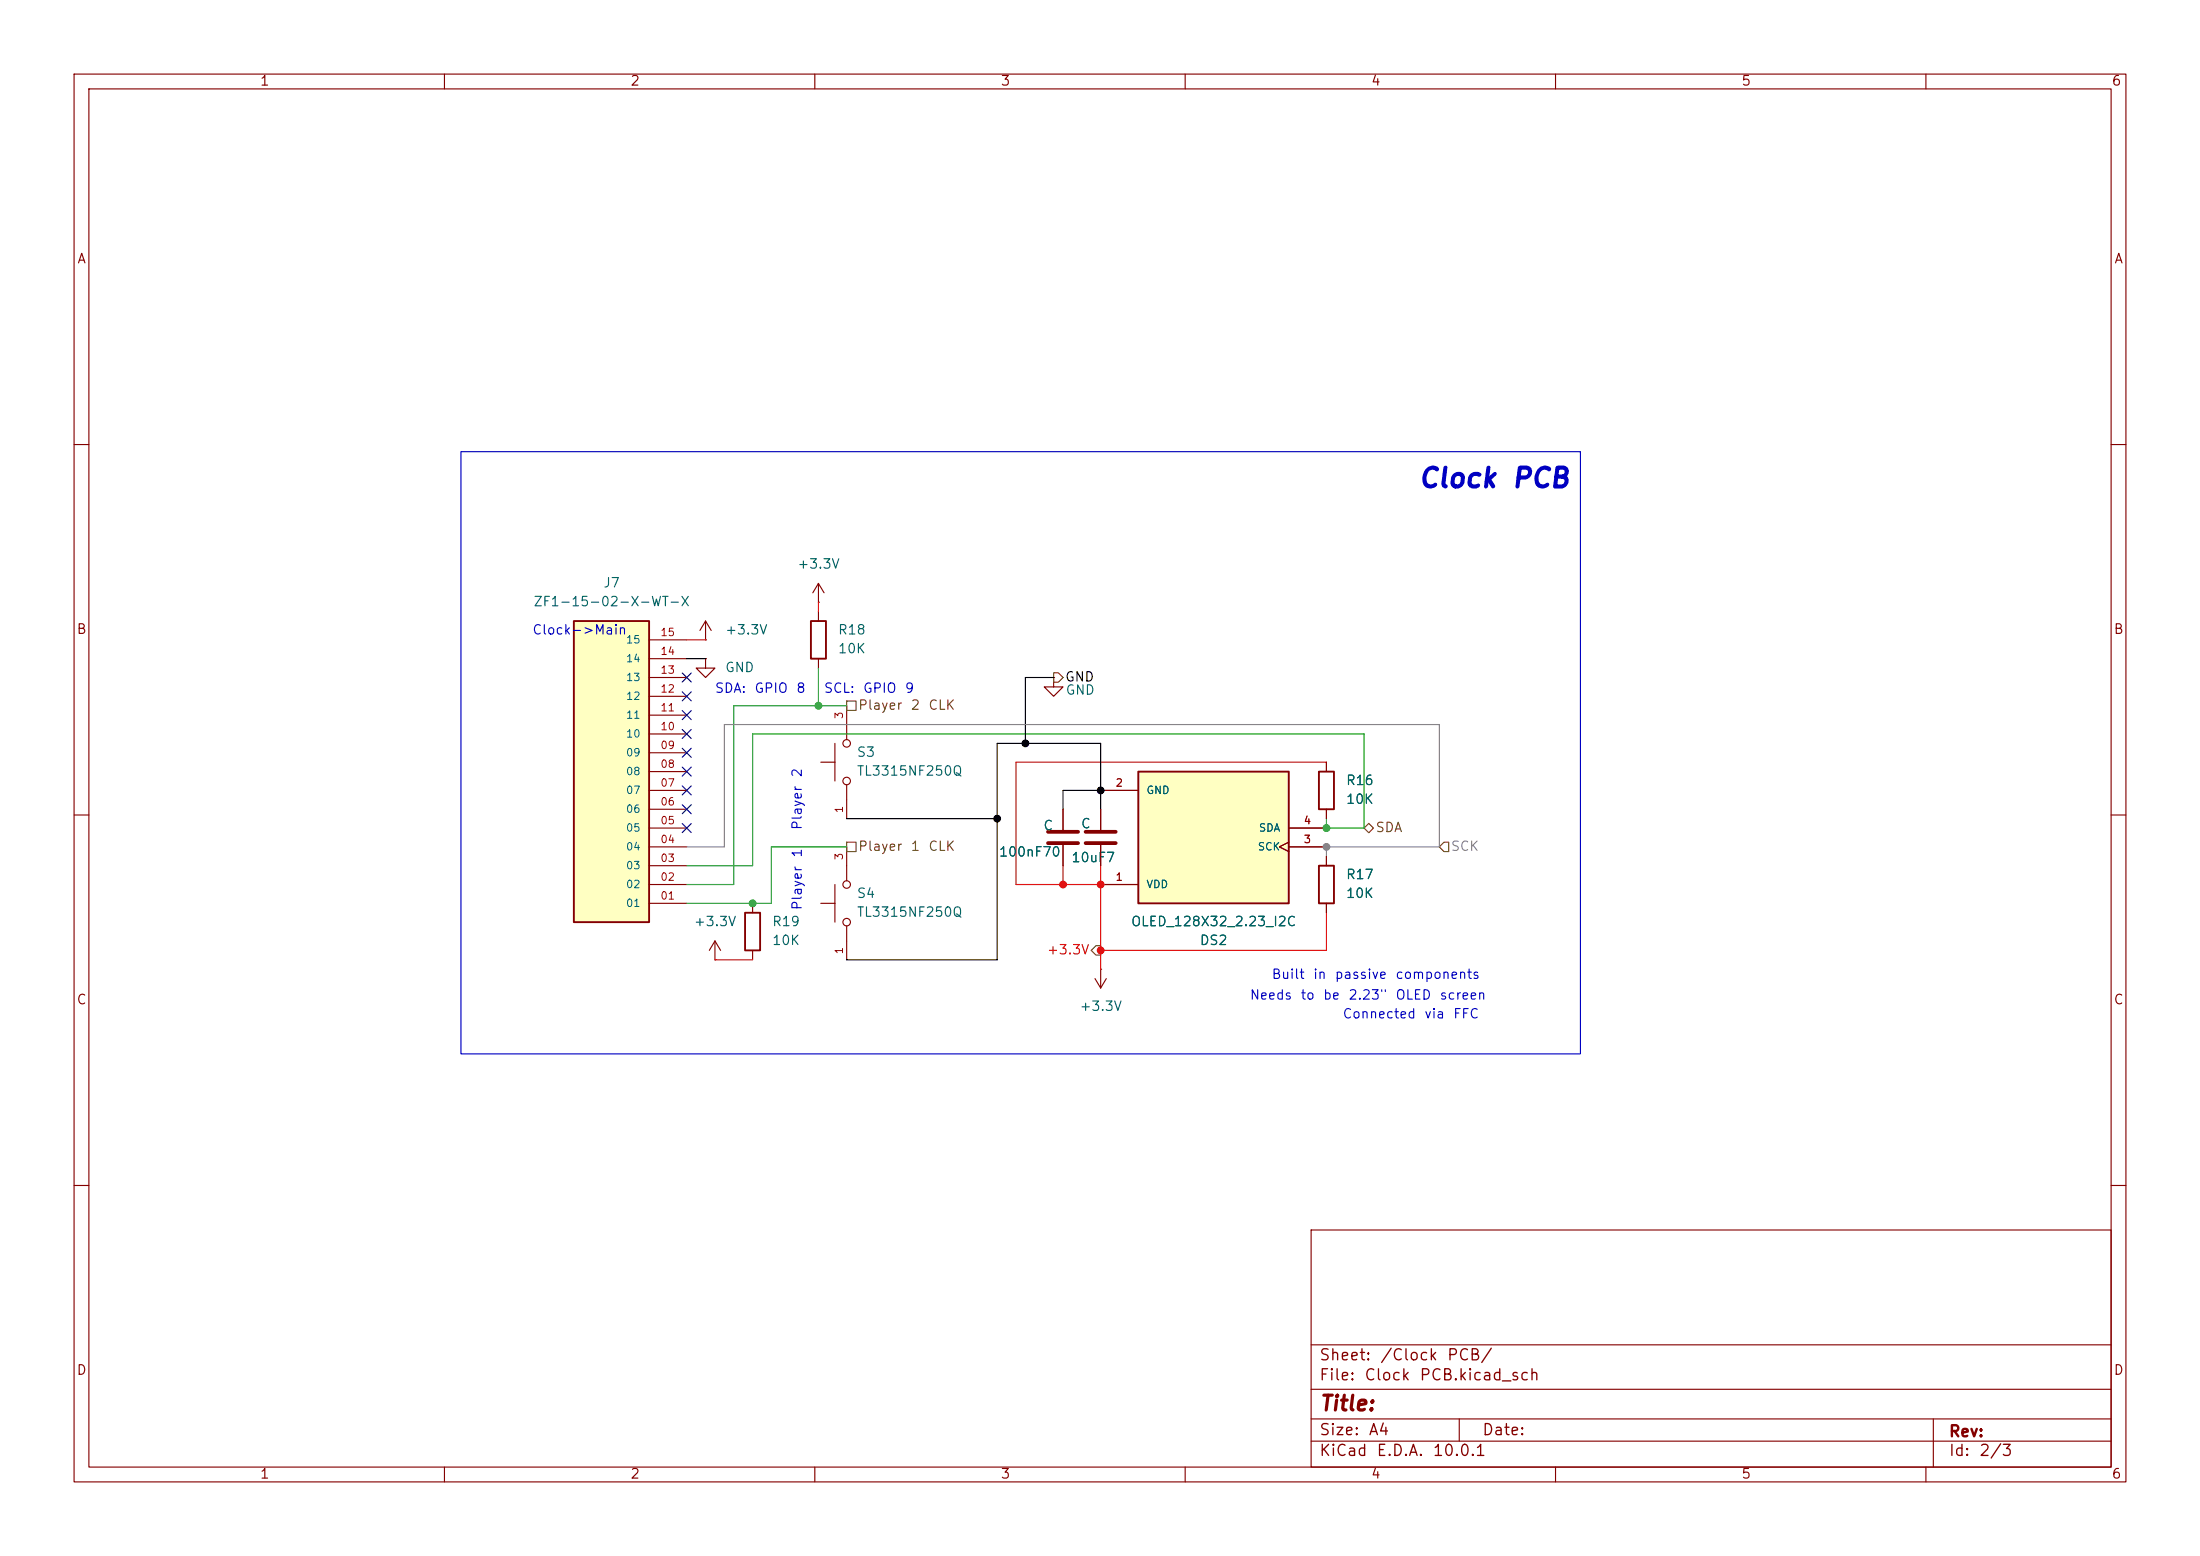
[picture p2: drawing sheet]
<svg xmlns="http://www.w3.org/2000/svg" width="297mm" height="210mm" viewBox="0 0 297 210" stroke-linecap="round" stroke-linejoin="round" font-family="sans-serif">
<g fill="none" stroke="#840000" stroke-width=".15">
<path d="M10 10h277v190h-277zM12 12h273v186h-273zM60 10v2M110 10v2M160 10v2M210 10v2M260 10v2M10 60h2M110.5 78.7l-.8 1.3M110.5 78.7l.8 1.3M110.5 78.7v2.6M285 60h2"/>
<path d="M95.2 86.4h.1M95.2 88.9v1.3h1.3l-1.3 1.2-1.2-1.2h1.2M95.2 88.9h.1M95.2 83.8l-.7 1.3M95.2 83.8l.8 1.3M95.2 83.8v2.6M110.5 81.3h.1M10 110h2M285 110h2M96.5 129.5h.1M96.5 127l-.7 1.3M96.5 127l.8 1.3"/>
<path d="M96.5 127v2.5M101.6 121.9v1.3M101.6 128.3v1.2M10 160h2M177 166h108v32h-108zM285 160h2M60 198v2M110 198v2M160 198v2M177 194.5h108M177 191.5h108M177 187.5h108"/>
<path d="M177 181.5h108M197 191.5v3M210 198v2M260 198v2M261 191.5v6.5"/>
</g>
<path d="M100.6 123.2h2v5.1h-2z" fill="none" stroke="#840000" stroke-width=".25"/>
<path d="M77.5 83.8h10.1v40.7h-10.1z" fill="#ffffc2"/>
<path d="M77.5 83.8h10.1v40.7h-10.1zM109.5 83.8h2v5.1h-2zM178.1 116.8h2v5.1h-2z" fill="none" stroke="#840000" stroke-width=".25"/>
<g fill="none" stroke="#840000" stroke-width=".15">
<path d="M87.6 99.1h5.1M87.6 96.5h5.1M87.6 94h5.1M87.6 91.4h5.1M87.6 88.9h5.1M87.6 86.4h5.1M110.5 82.6v1.2M110.5 88.9v1.3M114.3 95.3v4.5M142.2 91.4v1.3h1.3l-1.3 1.3-1.2-1.3h1.2M142.2 91.4h.1M87.6 119.4h5.1"/>
<path d="M87.6 116.8h5.1M87.6 114.3h5.1M87.6 111.8h5.1M87.6 109.2h5.1M87.6 106.7h5.1M87.6 104.1h5.1M87.6 101.6h5.1M110.8 102.9h1.9M112.7 100.3v5.1M112.7 119.4v5.1M114.3 105.9v4.6M114.3 114.3v4.6"/>
<path d="M143.5 109.2v2.8M143.5 114v2.8M148.6 109.2v2.8M148.6 114v2.8M179.1 115.6v1.2M87.6 121.9h5.1M110.8 121.9h1.9M114.3 125v4.5M147.8 132.1l.8 1.3M148.6 130.8h.1M148.6 130.8v2.6M149.4 132.1l-.8 1.3"/>
<path d="M179.1 121.9v1.3"/>
<circle cx="114.3" cy="105.4" r=".51"/>
<circle cx="114.3" cy="119.4" r=".51"/>
<circle cx="114.3" cy="100.3" r=".51"/>
<circle cx="114.3" cy="124.5" r=".51"/>
</g>
<path d="M141.5 113.8h4M141.5 112.3h4M146.6 113.8h4M146.6 112.3h4" fill="none" stroke="#840000" stroke-width=".51"/>
<path d="M153.7 104.1h20.3v17.8h-20.3z" fill="#ffffc2"/>
<path d="M153.7 104.1h20.3v17.8h-20.3zM178.1 104.1h2v5.1h-2z" fill="none" stroke="#840000" stroke-width=".25"/>
<g fill="none" stroke="#840000" stroke-width=".15">
<path d="M143.5 109.2v2.8M143.5 114v2.8M148.6 119.4h5.1M148.6 106.7h5.1M148.6 109.2v2.8M148.6 114v2.8M174 113.7l-1.3 .6 1.3 .6M174 114.3h5.1M174 111.8h5.1M179.1 102.9v1.2M179.1 109.2v1.3M179.1 115.6v1.2"/>
<path d="M179.1 121.9v1.3"/>
</g>
<path d="M114.3 94.6h1.3v1.3h-1.3zM142.2 90.8h.7l.6 .6-.6 .7h-.7zM114.3 113.7h1.3v1.2h-1.3zM184.1 111.8l.7-.7 .6 .7-.6 .6zM194.9 113.7h.7v1.2h-.7l-.6-.6zM148 127.6h.6v1.3h-.6l-.7-.6z" fill="none" stroke="#725600" stroke-width=".15"/>
<path d="M92.7 88.9h2.5M142.2 91.4h-3.8v8.9M114.3 110.5h20.3M148.6 106.7h-5.1v2.5M148.6 109.2v-8.9h-14v29.2h-20.3" fill="none" stroke="#000" stroke-width=".15"/>
<path d="M92.7 86.4h2.5M110.5 81.3v1.3M143.5 116.8v2.6M148.6 116.8v14M179.1 102.9h-41.9v16.5h11.4M96.5 129.5h5.1M179.1 123.2v5.1h-30.5" fill="none" stroke="#f00" stroke-width=".15"/>
<path d="M110.5 90.2v5.1M114.3 95.3h-15.2v24.1h-6.4M114.3 114.3h-10.2v7.6h-11.4M179.1 110.5v1.3h5v-12.7h-82.5v17.7h-8.9" fill="none" stroke="#009600" stroke-width=".15"/>
<path d="M92.7 114.3h5.1v-16.5h96.5v16.5h-15.2v1.3" fill="none" stroke="#848484" stroke-width=".15"/>
<g fill="none" stroke="#000084" stroke-width=".15">
<path d="M92.1 95.9l1.2 1.2M92.1 98.5l1.2 1.2M92.1 93.4l1.2 1.2M92.1 90.8l1.2 1.2M93.3 95.9l-1.2 1.2M93.3 98.5l-1.2 1.2M93.3 93.4l-1.2 1.2M93.3 90.8l-1.2 1.2M92.1 111.2l1.2 1.2M92.1 108.6l1.2 1.2M92.1 106.1l1.2 1.2M92.1 101l1.2 1.2"/>
<path d="M92.1 103.5l1.2 1.2M93.3 111.2l-1.2 1.2M93.3 108.6l-1.2 1.2M93.3 106.1l-1.2 1.2M93.3 101l-1.2 1.2M93.3 103.5l-1.2 1.2"/>
</g>
<path d="M62.2 61h151.2v81.2h-151.2z" fill="none" stroke="#0000c2" stroke-width=".15"/>
<g fill="#f00" stroke="#f00" stroke-width=".14">
<circle cx="148.6" cy="128.3" r=".46"/>
<circle cx="143.5" cy="119.4" r=".46"/>
<circle cx="148.6" cy="119.4" r=".46"/>
</g>
<g fill="#000" stroke="#000" stroke-width=".14">
<circle cx="134.6" cy="110.5" r=".46"/>
<circle cx="138.4" cy="100.3" r=".46"/>
<circle cx="148.6" cy="106.7" r=".46"/>
</g>
<g fill="#009600" stroke="#009600" stroke-width=".14">
<circle cx="179.1" cy="111.8" r=".46"/>
<circle cx="110.5" cy="95.3" r=".46"/>
<circle cx="101.6" cy="121.9" r=".46"/>
</g>
<circle cx="179.1" cy="114.3" r=".46" fill="#848484" stroke="#848484" stroke-width=".14"/>
<text font-size="2.6" fill="#0000c2" x="191.3" y="66.4">Clock PCB</text>
<text font-size="2" fill="#840000" x="178" y="190.9">Title:</text>
<g font-size="1.5" fill="#840000">
<text x="178" y="184">Sheet:</text>
<text x="186.2" y="184">/Clock</text>
<text x="195.2" y="184">PCB/</text>
<text x="178" y="186.7">File:</text>
<text x="184.1" y="186.7">Clock</text>
<text x="191.5" y="186.7">PCB.kicad_sch</text>
<text x="178" y="196.9">KiCad</text>
<text x="178" y="194.1">Size:</text>
<text x="184.7" y="194.1">A4</text>
<text x="185.7" y="196.9">E.D.A.</text>
<text x="193.3" y="196.9">10.0.1</text>
<text x="200" y="194.1">Date:</text>
<text x="263" y="194.3">Rev:</text>
<text x="263" y="196.9">Id:</text>
<text x="267.1" y="196.9">2/3</text>
</g>
<g font-size="1.3" fill="#840000">
<text x="35" y="11.9">1</text>
<text x="85" y="11.9">2</text>
<text x="135" y="11.9">3</text>
<text x="185" y="11.9">4</text>
<text x="235" y="11.9">5</text>
<text x="285" y="11.9">6</text>
<text x="10.3" y="35.9">A</text>
<text x="285.3" y="35.9">A</text>
<text x="10.3" y="85.9">B</text>
<text x="285.3" y="85.9">B</text>
<text x="10.3" y="135.9">C</text>
<text x="285.3" y="135.9">C</text>
<text x="10.3" y="185.9">D</text>
<text x="285.3" y="185.9">D</text>
<text x="35" y="199.9">1</text>
<text x="85" y="199.9">2</text>
<text x="135" y="199.9">3</text>
<text x="185" y="199.9">4</text>
<text x="235" y="199.9">5</text>
<text x="285" y="199.9">6</text>
</g>
<g font-size="1.3" fill="#006464">
<text x="107.5" y="77.1">+3.3V</text>
<text x="71.9" y="82.1">ZF1-15-02-X-WT-X</text>
<text x="81.4" y="79.6">J7</text>
<text x="97.8" y="86">+3.3V</text>
<text x="113" y="86">R18</text>
<text x="113" y="88.5">10K</text>
<text x="97.8" y="91">GND</text>
<text x="143.8" y="94.1">GND</text>
<text x="115.6" y="102.5">S3</text>
<text x="115.6" y="105">TL3315NF250Q</text>
<text x="181.6" y="106.3">R16</text>
<text x="140.8" y="112.4">C</text>
<text x="145.8" y="112.1">C</text>
<text x="181.6" y="108.8">10K</text>
<text x="134.8" y="115.9">100nF70</text>
<text x="144.5" y="116.7">10uF7</text>
<text x="181.6" y="119">R17</text>
<text x="93.6" y="125.3">+3.3V</text>
<text x="104.1" y="125.3">R19</text>
<text x="115.6" y="121.5">S4</text>
<text x="115.6" y="124.1">TL3315NF250Q</text>
<text x="152.6" y="125.3">OLED_128X32_2.23_I2C</text>
<text x="181.6" y="121.5">10K</text>
<text x="104.1" y="127.9">10K</text>
<text x="161.9" y="127.9">DS2</text>
<text x="145.6" y="136.8">+3.3V</text>
</g>
<g font-size="1.3" fill="#0000c2">
<text x="71.8" y="86">Clock-&gt;Main</text>
<text x="96.4" y="93.8">SDA:</text>
<text x="101.8" y="93.8">GPIO</text>
<text x="107.4" y="93.8">8</text>
<text x="111.1" y="93.8">SCL:</text>
<text x="116.4" y="93.8">GPIO</text>
<text x="122.1" y="93.8">9</text>
<text x="108.6" y="105" transform="rotate(-90 108.6 105)">2</text>
<text x="108.6" y="112.1" transform="rotate(-90 108.6 112.1)">Player</text>
<text x="108.6" y="115.8" transform="rotate(-90 108.6 115.8)">1</text>
<text x="108.6" y="122.9" transform="rotate(-90 108.6 122.9)">Player</text>
<text x="168.6" y="135.2">Needs</text>
<text x="171.6" y="132.4">Built</text>
<text x="175.5" y="135.2">to</text>
<text x="177.2" y="132.4">in</text>
<text x="178.5" y="135.2">be</text>
<text x="180.1" y="132.4">passive</text>
<text x="181.2" y="137.8">Connected</text>
<text x="181.9" y="135.2">2.23&quot;</text>
<text x="188.3" y="132.4">components</text>
<text x="188.3" y="135.2">OLED</text>
<text x="192.2" y="137.8">via</text>
<text x="194.3" y="135.2">screen</text>
<text x="196.1" y="137.8">FFC</text>
</g>
<text font-size="1.3" x="143.7" y="92.3">GND</text>
<g font-size="1.3" fill="#725600">
<text x="115.8" y="96.1">Player</text>
<text x="122.9" y="96.1">2</text>
<text x="125.2" y="96.1">CLK</text>
<text x="185.6" y="112.6">SDA</text>
<text x="115.8" y="115.2">Player</text>
<text x="122.9" y="115.2">1</text>
<text x="125.2" y="115.2">CLK</text>
</g>
<text font-size="1.3" fill="#848484" x="195.8" y="115.2">SCK</text>
<text font-size="1.3" fill="#f00" x="141.2" y="129.1">+3.3V</text>
<g font-size="1" fill="#006464">
<text x="84.4" y="89.6">14</text>
<text x="84.4" y="87.1">15</text>
<text x="84.4" y="94.7">12</text>
<text x="84.4" y="92.2">13</text>
<text x="84.4" y="99.8">10</text>
<text x="84.4" y="97.3">11</text>
<text x="84.4" y="107.4">07</text>
<text x="84.4" y="104.9">08</text>
<text x="84.4" y="102.3">09</text>
<text x="154.7" y="107.4">GND</text>
<text x="84.4" y="112.5">05</text>
<text x="84.4" y="110">06</text>
<text x="169.9" y="112.5">SDA</text>
<text x="84.4" y="117.6">03</text>
<text x="84.4" y="115">04</text>
<text x="169.7" y="115">SCK</text>
<text x="84.4" y="122.7">01</text>
<text x="84.4" y="120.1">02</text>
<text x="154.7" y="120.1">VDD</text>
</g>
<g font-size="1" fill="#a90000">
<text x="89.1" y="88.6">14</text>
<text x="89.1" y="86.1">15</text>
<text x="89.1" y="93.7">12</text>
<text x="89.1" y="91.2">13</text>
<text x="89.1" y="101.3">09</text>
<text x="89.1" y="98.8">10</text>
<text x="89.1" y="96.3">11</text>
<text x="114" y="97.1" transform="rotate(-90 114 97.1)">3</text>
<text x="89.1" y="106.4">07</text>
<text x="89.1" y="103.9">08</text>
<text x="150.5" y="106.4">2</text>
<text x="89.1" y="111.5">05</text>
<text x="89.1" y="109">06</text>
<text x="114" y="109.8" transform="rotate(-90 114 109.8)">1</text>
<text x="175.9" y="111.5">4</text>
<text x="89.1" y="119.1">02</text>
<text x="89.1" y="116.6">03</text>
<text x="89.1" y="114">04</text>
<text x="114" y="116.2" transform="rotate(-90 114 116.2)">3</text>
<text x="150.5" y="119.1">1</text>
<text x="175.9" y="114">3</text>
<text x="89.1" y="121.7">01</text>
<text x="114" y="128.9" transform="rotate(-90 114 128.9)">1</text>
</g>
</svg>
